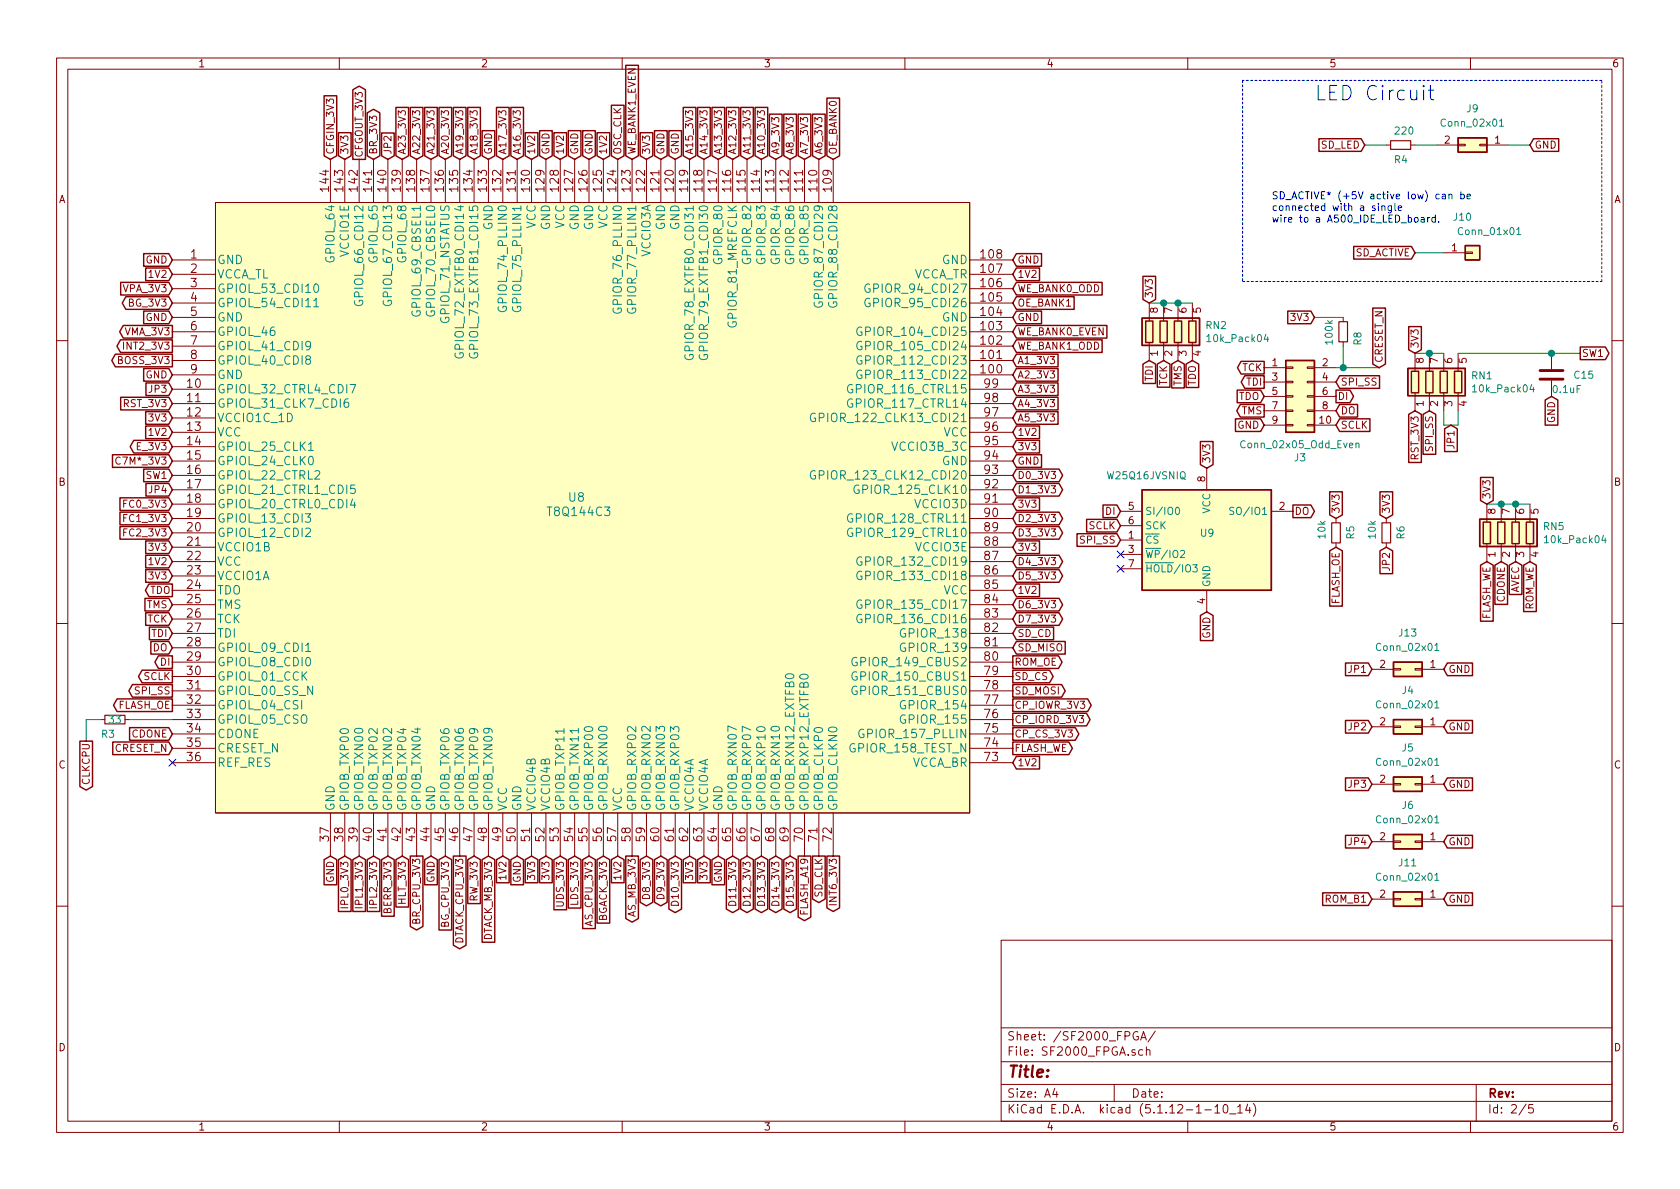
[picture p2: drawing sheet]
EESchema Schematic File Version 4
EELAYER 30 0
EELAYER END
$Descr A4 11693 8268
encoding utf-8
Sheet 2 5
Title ""
Date ""
Rev ""
Comp ""
Comment1 ""
Comment2 ""
Comment3 ""
Comment4 ""
$EndDescr
Text GLabel 600  5150 3    50   Output ~ 0
CLKCPU
Text GLabel 1200 3200 0    50   Input ~ 0
C7M*_3V3
Text GLabel 1200 2400 0    50   Output ~ 0
INT2_3V3
Text GLabel 1200 2500 0    50   Output ~ 0
BOSS_3V3
Text GLabel 1200 3500 0    50   Input ~ 0
FC0_3V3
Text GLabel 1200 3600 0    50   Input ~ 0
FC1_3V3
Text GLabel 1200 3700 0    50   Input ~ 0
FC2_3V3
Text GLabel 3100 1100 1    50   Input ~ 0
A20_3V3
Text GLabel 2900 1100 1    50   Input ~ 0
A22_3V3
Text GLabel 3000 1100 1    50   Input ~ 0
A21_3V3
Text GLabel 5100 1100 1    50   Input ~ 0
A12_3V3
Text GLabel 3900 5950 3    50   Input ~ 0
UDS_3V3
Text GLabel 4000 5950 3    50   Input ~ 0
LDS_3V3
Text GLabel 3300 5950 3    50   Input ~ 0
RW_3V3
Text GLabel 5000 1100 1    50   Input ~ 0
A13_3V3
Text GLabel 3300 1100 1    50   Input ~ 0
A18_3V3
Text GLabel 3200 1100 1    50   Input ~ 0
A19_3V3
Text GLabel 3600 1100 1    50   Input ~ 0
A16_3V3
Text GLabel 3500 1100 1    50   Input ~ 0
A17_3V3
Text GLabel 1200 2000 0    50   Input ~ 0
VPA_3V3
Text GLabel 1200 3100 0    50   BiDi ~ 0
E_3V3
Text GLabel 1200 4200 0    50   Input ~ 0
TMS
Text GLabel 4100 5950 3    50   Input ~ 0
AS_CPU_3V3
Text GLabel 2300 1100 1    50   Input ~ 0
CFGIN_3V3
Text GLabel 2500 1100 1    50   Output ~ 0
CFGOUT_3V3
Text GLabel 2800 5950 3    50   Input ~ 0
HLT_3V3
Text GLabel 2900 5950 3    50   Output ~ 0
BR_CPU_3V3
Text GLabel 3100 5950 3    50   Input ~ 0
BG_CPU_3V3
Text GLabel 3200 5950 3    50   Output ~ 0
DTACK_CPU_3V3
Text GLabel 3400 5950 3    50   Input ~ 0
DTACK_MB_3V3
Text GLabel 4200 5950 3    50   Input ~ 0
BGACK_3V3
Text GLabel 4400 5950 3    50   Output ~ 0
AS_MB_3V3
$Comp
L Connector_Generic:Conn_02x05_Odd_Even J3
U 1 1
P 9000 2750
F 0 "J3" H 9050 2325 50  0000 C CNN
F 1 "Conn_02x05_Odd_Even" H 9050 2416 50  0000 C CNN
F 2 "Connector_PinHeader_2.54mm:PinHeader_2x05_P2.54mm_Vertical" H 9000 2750 50  0001 C CNN
F 3 "~" H 9000 2750 50  0001 C CNN
	1    9000 2750
	1    0    0    -1  
$EndComp
Text GLabel 8800 2550 0    50   Output ~ 0
TCK
Text GLabel 8800 2750 0    50   Input ~ 0
TDO
Text GLabel 8800 2650 0    50   Output ~ 0
TDI
Text GLabel 8800 2850 0    50   Output ~ 0
TMS
Text GLabel 1200 4300 0    50   Input ~ 0
TCK
Text GLabel 1200 4100 0    50   Output ~ 0
TDO
Text GLabel 1200 4400 0    50   Input ~ 0
TDI
Text GLabel 1200 3300 0    50   Input ~ 0
SW1
Text GLabel 9550 5050 0    50   Input ~ 0
JP2
$Comp
L Connector_Generic:Conn_02x01 J4
U 1 1
P 9850 5050
F 0 "J4" H 9900 4800 50  0000 C CNN
F 1 "Conn_02x01" H 9900 4900 50  0000 C CNN
F 2 "Connector_PinHeader_2.00mm:PinHeader_2x01_P2.00mm_Vertical" H 9850 5050 50  0001 C CNN
F 3 "~" H 9850 5050 50  0001 C CNN
	1    9850 5050
	-1   0    0    1   
$EndComp
Text GLabel 10050 5050 2    50   Input ~ 0
GND
Text GLabel 2700 1100 1    50   Input ~ 0
JP2
Text GLabel 1200 2300 0    50   Output ~ 0
VMA_3V3
Text GLabel 4600 5950 3    50   BiDi ~ 0
D9_3V3
Text GLabel 4700 5950 3    50   BiDi ~ 0
D10_3V3
Text GLabel 5100 5950 3    50   BiDi ~ 0
D11_3V3
Text GLabel 5200 5950 3    50   BiDi ~ 0
D12_3V3
Text GLabel 5300 5950 3    50   BiDi ~ 0
D13_3V3
Text GLabel 5400 5950 3    50   BiDi ~ 0
D14_3V3
Text GLabel 5500 5950 3    50   BiDi ~ 0
D15_3V3
Text GLabel 4500 5950 3    50   BiDi ~ 0
D8_3V3
Text GLabel 7050 5200 2    50   Output ~ 0
FLASH_WE
Text GLabel 5700 5950 3    50   Output ~ 0
SD_CLK
Text GLabel 7050 4400 2    50   Input ~ 0
SD_CD
Text GLabel 7050 3300 2    50   BiDi ~ 0
D0_3V3
Text GLabel 7050 3400 2    50   BiDi ~ 0
D1_3V3
Text GLabel 7050 3600 2    50   BiDi ~ 0
D2_3V3
Text GLabel 7050 3700 2    50   BiDi ~ 0
D3_3V3
Text GLabel 7050 3900 2    50   BiDi ~ 0
D4_3V3
Text GLabel 7050 4000 2    50   BiDi ~ 0
D5_3V3
Text GLabel 7050 4200 2    50   BiDi ~ 0
D6_3V3
Text GLabel 7050 4300 2    50   BiDi ~ 0
D7_3V3
Text GLabel 7050 2900 2    50   Input ~ 0
A5_3V3
Text GLabel 5700 1100 1    50   Input ~ 0
A6_3V3
Text GLabel 7050 2800 2    50   Input ~ 0
A4_3V3
Text GLabel 7050 2700 2    50   Input ~ 0
A3_3V3
Text GLabel 2800 1100 1    50   Input ~ 0
A23_3V3
Text GLabel 7050 2600 2    50   Input ~ 0
A2_3V3
Text GLabel 7050 2500 2    50   Input ~ 0
A1_3V3
Text GLabel 5600 5950 3    50   Output ~ 0
FLASH_A19
Text GLabel 7050 2100 2    50   Input ~ 0
OE_BANK1
Text GLabel 5800 5950 3    50   Output ~ 0
INT6_3V3
Text GLabel 7050 2400 2    50   Input ~ 0
WE_BANK1_ODD
Text GLabel 5800 1100 1    50   Input ~ 0
OE_BANK0
Text GLabel 7050 2300 2    50   Input ~ 0
WE_BANK0_EVEN
Text GLabel 7050 2000 2    50   Input ~ 0
WE_BANK0_ODD
$Comp
L Connector_Generic:Conn_02x01 J11
U 1 1
P 9850 6250
F 0 "J11" H 9900 6000 50  0000 C CNN
F 1 "Conn_02x01" H 9900 6100 50  0000 C CNN
F 2 "Connector_PinHeader_2.00mm:PinHeader_2x01_P2.00mm_Vertical" H 9850 6250 50  0001 C CNN
F 3 "~" H 9850 6250 50  0001 C CNN
	1    9850 6250
	-1   0    0    1   
$EndComp
Text GLabel 10050 6250 2    50   Input ~ 0
GND
Text GLabel 1200 4900 0    50   Output ~ 0
FLASH_OE
Text GLabel 9550 5850 0    50   Input ~ 0
JP4
$Comp
L Connector_Generic:Conn_02x01 J6
U 1 1
P 9850 5850
F 0 "J6" H 9900 5600 50  0000 C CNN
F 1 "Conn_02x01" H 9900 5700 50  0000 C CNN
F 2 "Connector_PinHeader_2.00mm:PinHeader_2x01_P2.00mm_Vertical" H 9850 5850 50  0001 C CNN
F 3 "~" H 9850 5850 50  0001 C CNN
	1    9850 5850
	-1   0    0    1   
$EndComp
Text GLabel 10050 5850 2    50   Input ~ 0
GND
Text GLabel 1200 2100 0    50   BiDi ~ 0
BG_3V3
Text GLabel 8800 2950 0    50   Input ~ 0
GND
Text GLabel 2700 5950 3    50   Input ~ 0
BERR_3V3
Text GLabel 2400 5950 3    50   Input ~ 0
IPL0_3V3
Text GLabel 2500 5950 3    50   Input ~ 0
IPL1_3V3
Text GLabel 2600 5950 3    50   Input ~ 0
IPL2_3V3
Text GLabel 5600 1100 1    50   Input ~ 0
A7_3V3
Text GLabel 5500 1100 1    50   Input ~ 0
A8_3V3
Text GLabel 5400 1100 1    50   Input ~ 0
A9_3V3
Text GLabel 5300 1100 1    50   Input ~ 0
A10_3V3
Text GLabel 5200 1100 1    50   Input ~ 0
A11_3V3
Text GLabel 4900 1100 1    50   Input ~ 0
A14_3V3
Text GLabel 4800 1100 1    50   Input ~ 0
A15_3V3
$Comp
L Device:R_Small R?
U 1 1
P 800 5000
AR Path="/6302BBCE" Ref="R?"  Part="1" 
AR Path="/620D263D/6302BBCE" Ref="R3"  Part="1" 
F 0 "R3" V 900 4900 50  0000 L CNN
F 1 "33" V 800 4950 50  0000 L CNN
F 2 "Resistor_SMD:R_0805_2012Metric_Pad1.15x1.40mm_HandSolder" H 800 5000 50  0001 C CNN
F 3 "~" H 800 5000 50  0001 C CNN
	1    800  5000
	0    1    1    0   
$EndComp
Text GLabel 1200 2800 0    50   Input ~ 0
RST_3V3
Text GLabel 1200 5100 0    50   Input ~ 0
CDONE
Text GLabel 2600 1100 1    50   BiDi ~ 0
BR_3V3
Text GLabel 1200 1800 0    50   Input ~ 0
GND
Text GLabel 1200 2200 0    50   Input ~ 0
GND
Text GLabel 1200 2600 0    50   Input ~ 0
GND
Text GLabel 2300 5950 3    50   Input ~ 0
GND
Text GLabel 3000 5950 3    50   Input ~ 0
GND
Text GLabel 3600 5950 3    50   Input ~ 0
GND
Text GLabel 5000 5950 3    50   Input ~ 0
GND
Text GLabel 7050 3200 2    50   Input ~ 0
GND
Text GLabel 7050 2200 2    50   Input ~ 0
GND
Text GLabel 7050 1800 2    50   Input ~ 0
GND
Text GLabel 4700 1100 1    50   Input ~ 0
GND
Text GLabel 4600 1100 1    50   Input ~ 0
GND
Text GLabel 4100 1100 1    50   Input ~ 0
GND
Text GLabel 4000 1100 1    50   Input ~ 0
GND
Text GLabel 3800 1100 1    50   Input ~ 0
GND
Text GLabel 3400 1100 1    50   Input ~ 0
GND
$Comp
L SF2000:T8Q144C3 U8
U 1 1
P 4000 3500
F 0 "U8" H 3950 3550 60  0000 L CNN
F 1 "T8Q144C3" H 3800 3450 60  0000 L CNN
F 2 "Package_QFP:LQFP-144_20x20mm_P0.5mm" H 4000 3450 60  0001 C CNN
F 3 "" H 750 5200 60  0001 C CNN
	1    4000 3500
	1    0    0    -1  
$EndComp
Text GLabel 1200 1900 0    50   Input ~ 0
1V2
Text GLabel 7050 5300 2    50   Input ~ 0
1V2
Text GLabel 7050 1900 2    50   Input ~ 0
1V2
Text GLabel 1200 3000 0    50   Input ~ 0
1V2
Text GLabel 1200 3900 0    50   Input ~ 0
1V2
Text GLabel 3500 5950 3    50   Input ~ 0
1V2
Text GLabel 7050 4100 2    50   Input ~ 0
1V2
Text GLabel 7050 3000 2    50   Input ~ 0
1V2
Text GLabel 3900 1100 1    50   Input ~ 0
1V2
Text GLabel 3700 1100 1    50   Input ~ 0
1V2
Text GLabel 4200 1100 1    50   Input ~ 0
1V2
Text GLabel 1200 2900 0    50   Input ~ 0
3V3
Text GLabel 1200 3800 0    50   Input ~ 0
3V3
Text GLabel 1200 4000 0    50   Input ~ 0
3V3
Text GLabel 3700 5950 3    50   Input ~ 0
3V3
Text GLabel 4300 5950 3    50   Input ~ 0
1V2
Text GLabel 3800 5950 3    50   Input ~ 0
3V3
Text GLabel 4800 5950 3    50   Input ~ 0
3V3
Text GLabel 4900 5950 3    50   Input ~ 0
3V3
Text GLabel 7050 3800 2    50   Input ~ 0
3V3
Text GLabel 7050 3500 2    50   Input ~ 0
3V3
Text GLabel 7050 3100 2    50   Input ~ 0
3V3
Text GLabel 4500 1100 1    50   Input ~ 0
3V3
Text GLabel 2400 1100 1    50   Input ~ 0
3V3
Text GLabel 4300 1100 1    50   Input ~ 0
OSC_CLK
Text GLabel 1200 5200 0    50   Input ~ 0
CRESET_N
Text GLabel 9600 2550 1    50   Input ~ 0
CRESET_N
NoConn ~ 1200 5300
Text GLabel 1200 4800 0    50   Output ~ 0
SPI_SS
Text GLabel 1200 4500 0    50   Input ~ 0
DO
Text GLabel 1200 4600 0    50   Output ~ 0
DI
Text GLabel 1200 4700 0    50   Output ~ 0
SCLK
Wire Wire Line
	600  5000 600  5150
Text GLabel 9300 2650 2    50   Input ~ 0
SPI_SS
$Comp
L Memory_Flash:AT25SF081-SSHD-X U9
U 1 1
P 8400 3750
F 0 "U9" H 8350 3800 50  0000 L CNN
F 1 "W25Q16JVSNIQ" H 7700 4200 50  0000 L CNN
F 2 "Package_SO:SOIC-8_3.9x4.9mm_P1.27mm" H 8400 3150 50  0001 C CNN
F 3 "https://www.mouser.com/datasheet/2/949/w25q16jv_spi_revg_03222018_plus-1489727.pdf" H 8400 3750 50  0001 C CNN
	1    8400 3750
	1    0    0    -1  
$EndComp
NoConn ~ 7800 3850
NoConn ~ 7800 3950
Text GLabel 8400 3250 1    50   Input ~ 0
3V3
Text GLabel 7800 3750 0    50   Input ~ 0
SPI_SS
Text GLabel 7800 3650 0    50   Input ~ 0
SCLK
Text GLabel 8400 4250 3    50   Input ~ 0
GND
Text GLabel 7800 3550 0    50   Input ~ 0
DI
Text GLabel 9000 3550 2    50   Output ~ 0
DO
Wire Wire Line
	900  5000 1200 5000
Wire Wire Line
	700  5000 600  5000
Text GLabel 7050 4700 2    50   Output ~ 0
SD_CS
$Comp
L Device:R_Small R?
U 1 1
P 9750 1000
AR Path="/625C5BBC" Ref="R?"  Part="1" 
AR Path="/620D263D/625C5BBC" Ref="R4"  Part="1" 
F 0 "R4" V 9850 950 50  0000 L CNN
F 1 "220" V 9650 950 50  0000 L CNN
F 2 "Resistor_SMD:R_0805_2012Metric_Pad1.15x1.40mm_HandSolder" H 9750 1000 50  0001 C CNN
F 3 "~" H 9750 1000 50  0001 C CNN
	1    9750 1000
	0    1    1    0   
$EndComp
$Comp
L Connector_Generic:Conn_02x01 J9
U 1 1
P 10300 1000
F 0 "J9" H 10350 750 50  0000 C CNN
F 1 "Conn_02x01" H 10350 850 50  0000 C CNN
F 2 "Connector_PinHeader_2.54mm:PinHeader_2x01_P2.54mm_Vertical" H 10300 1000 50  0001 C CNN
F 3 "~" H 10300 1000 50  0001 C CNN
	1    10300 1000
	-1   0    0    1   
$EndComp
Wire Wire Line
	9850 1000 10000 1000
Text GLabel 10650 1000 2    50   Input ~ 0
GND
$Comp
L Connector_Generic:Conn_01x01 J10
U 1 1
P 10250 1750
F 0 "J10" H 10250 2000 50  0000 R CNN
F 1 "Conn_01x01" H 10600 1900 50  0000 R CNN
F 2 "Connector_PinHeader_2.54mm:PinHeader_1x01_P2.54mm_Horizontal" H 10250 1750 50  0001 C CNN
F 3 "~" H 10250 1750 50  0001 C CNN
	1    10250 1750
	1    0    0    -1  
$EndComp
Text GLabel 9850 1750 0    50   Input ~ 0
SD_ACTIVE
$Comp
L Device:R_Small R?
U 1 1
P 9350 2300
AR Path="/68C712CB" Ref="R?"  Part="1" 
AR Path="/620D263D/68C712CB" Ref="R8"  Part="1" 
F 0 "R8" V 9450 2200 50  0000 L CNN
F 1 "100k" V 9250 2200 50  0000 L CNN
F 2 "Resistor_SMD:R_0805_2012Metric_Pad1.20x1.40mm_HandSolder" H 9350 2300 50  0001 C CNN
F 3 "~" H 9350 2300 50  0001 C CNN
	1    9350 2300
	1    0    0    -1  
$EndComp
Text GLabel 9150 2200 0    50   Input ~ 0
3V3
Text GLabel 9300 3800 3    50   Input ~ 0
FLASH_OE
Text GLabel 10350 3900 3    50   Input ~ 0
FLASH_WE
Text GLabel 10450 3900 3    50   Input ~ 0
CDONE
Wire Wire Line
	10550 3500 10650 3500
Connection ~ 10550 3500
Wire Wire Line
	10450 3500 10550 3500
Connection ~ 10450 3500
Wire Wire Line
	10350 3500 10450 3500
$Comp
L Device:R_Pack04 RN?
U 1 1
P 10550 3700
AR Path="/62892CF3/67FCD62D" Ref="RN?"  Part="1" 
AR Path="/621DFEC4/67FCD62D" Ref="RN?"  Part="1" 
AR Path="/620D263D/67FCD62D" Ref="RN5"  Part="1" 
F 0 "RN5" H 10738 3746 50  0000 L CNN
F 1 "10k_Pack04" H 10738 3655 50  0000 L CNN
F 2 "SF2000:RESCAF80P320X160X60-8N" V 10825 3700 50  0001 C CNN
F 3 "~" H 10550 3700 50  0001 C CNN
	1    10550 3700
	1    0    0    -1  
$EndComp
Text GLabel 10350 3500 1    50   Input ~ 0
3V3
Text GLabel 10550 3900 3    50   Input ~ 0
AVEC
$Comp
L Device:R_Small R?
U 1 1
P 9650 3700
AR Path="/626987D6" Ref="R?"  Part="1" 
AR Path="/620D263D/626987D6" Ref="R6"  Part="1" 
F 0 "R6" V 9750 3650 50  0000 L CNN
F 1 "10k" V 9550 3650 50  0000 L CNN
F 2 "Resistor_SMD:R_0805_2012Metric_Pad1.15x1.40mm_HandSolder" H 9650 3700 50  0001 C CNN
F 3 "~" H 9650 3700 50  0001 C CNN
	1    9650 3700
	1    0    0    -1  
$EndComp
Text GLabel 9650 3600 1    50   Input ~ 0
3V3
$Comp
L Device:R_Small R?
U 1 1
P 9300 3700
AR Path="/6314ED20" Ref="R?"  Part="1" 
AR Path="/620D263D/6314ED20" Ref="R5"  Part="1" 
F 0 "R5" V 9400 3650 50  0000 L CNN
F 1 "10k" V 9200 3650 50  0000 L CNN
F 2 "Resistor_SMD:R_0805_2012Metric_Pad1.15x1.40mm_HandSolder" H 9300 3700 50  0001 C CNN
F 3 "~" H 9300 3700 50  0001 C CNN
	1    9300 3700
	1    0    0    -1  
$EndComp
Text GLabel 9300 3600 1    50   Input ~ 0
3V3
$Comp
L Device:R_Pack04 RN1
U 1 1
P 10050 2650
F 0 "RN1" H 10238 2696 50  0000 L CNN
F 1 "10k_Pack04" H 10238 2605 50  0000 L CNN
F 2 "SF2000:RESCAF80P320X160X60-8N" V 10325 2650 50  0001 C CNN
F 3 "~" H 10050 2650 50  0001 C CNN
	1    10050 2650
	1    0    0    -1  
$EndComp
Text GLabel 11000 2450 2    50   Output ~ 0
SW1
Text GLabel 10800 2750 3    50   Input ~ 0
GND
$Comp
L Device:C C?
U 1 1
P 10800 2600
AR Path="/624A6DA8" Ref="C?"  Part="1" 
AR Path="/620D263D/624A6DA8" Ref="C15"  Part="1" 
F 0 "C15" H 10950 2600 50  0000 L CNN
F 1 "0.1uF" H 10800 2500 50  0000 L CNN
F 2 "Capacitor_SMD:C_0805_2012Metric_Pad1.15x1.40mm_HandSolder" H 10838 2450 50  0001 C CNN
F 3 "~" H 10800 2600 50  0001 C CNN
	1    10800 2600
	1    0    0    -1  
$EndComp
Text GLabel 9850 2850 3    50   Input ~ 0
RST_3V3
Connection ~ 9950 2450
Wire Wire Line
	9950 2450 9850 2450
Wire Wire Line
	10050 2450 9950 2450
Text GLabel 9950 2850 3    50   Input ~ 0
SPI_SS
Wire Wire Line
	10050 2850 10050 2950
Wire Wire Line
	10050 2950 10150 2950
Wire Wire Line
	10150 2950 10150 2850
Wire Wire Line
	10150 2450 10800 2450
Text GLabel 9850 2450 1    50   Input ~ 0
3V3
Text GLabel 8000 2500 3    50   Input ~ 0
TDI
Text GLabel 8300 2500 3    50   Input ~ 0
TDO
Text GLabel 8100 2500 3    50   Input ~ 0
TCK
Text GLabel 8200 2500 3    50   Input ~ 0
TMS
Wire Wire Line
	8200 2100 8300 2100
Connection ~ 8200 2100
Wire Wire Line
	8100 2100 8200 2100
Connection ~ 8100 2100
Wire Wire Line
	8000 2100 8100 2100
Text GLabel 8000 2100 1    50   Input ~ 0
3V3
$Comp
L Device:R_Pack04 RN2
U 1 1
P 8200 2300
F 0 "RN2" H 8388 2346 50  0000 L CNN
F 1 "10k_Pack04" H 8388 2255 50  0000 L CNN
F 2 "SF2000:RESCAF80P320X160X60-8N" V 8475 2300 50  0001 C CNN
F 3 "~" H 8200 2300 50  0001 C CNN
	1    8200 2300
	1    0    0    -1  
$EndComp
Wire Notes Line
	11150 550  8650 550 
Text GLabel 10650 3900 3    50   Input ~ 0
ROM_WE
Text Notes 9150 700  0    100  ~ 0
LED Circuit
Text GLabel 7050 4900 2    50   Output ~ 0
CP_IOWR_3V3
Text GLabel 7050 5000 2    50   Output ~ 0
CP_IORD_3V3
Text GLabel 7050 5100 2    50   Output ~ 0
CP_CS_3V3
Wire Wire Line
	9300 2550 9350 2550
Wire Wire Line
	9150 2200 9350 2200
Wire Wire Line
	9350 2400 9350 2550
Connection ~ 9350 2550
Wire Wire Line
	9350 2550 9600 2550
Text GLabel 7050 4600 2    50   Output ~ 0
ROM_OE
Text GLabel 9550 6250 0    50   Input ~ 0
ROM_B1
Text GLabel 1200 3400 0    50   Input ~ 0
JP4
Text GLabel 9650 3800 3    50   Input ~ 0
JP2
Text GLabel 1200 2700 0    50   Input ~ 0
JP3
$Comp
L Connector_Generic:Conn_02x01 J5
U 1 1
P 9850 5450
F 0 "J5" H 9900 5200 50  0000 C CNN
F 1 "Conn_02x01" H 9900 5300 50  0000 C CNN
F 2 "Connector_PinHeader_2.00mm:PinHeader_2x01_P2.00mm_Vertical" H 9850 5450 50  0001 C CNN
F 3 "~" H 9850 5450 50  0001 C CNN
	1    9850 5450
	-1   0    0    1   
$EndComp
Text GLabel 9550 5450 0    50   Input ~ 0
JP3
Text GLabel 10050 5450 2    50   Input ~ 0
GND
Wire Wire Line
	10800 2450 11000 2450
Connection ~ 10800 2450
Wire Wire Line
	9850 1750 10050 1750
Text GLabel 9500 1000 0    50   Input ~ 0
SD_LED
Text GLabel 7050 4800 2    50   Output ~ 0
SD_MOSI
Text GLabel 7050 4500 2    50   Input ~ 0
SD_MISO
Wire Wire Line
	9500 1000 9650 1000
Wire Wire Line
	10500 1000 10650 1000
Text Notes 8850 1550 0    50   ~ 0
SD_ACTIVE* (+5V active low) can be \nconnected with a single \nwire to a A500_IDE_LED_board.
Wire Notes Line
	8650 550  8650 1950
Wire Notes Line
	8650 1950 11150 1950
Wire Notes Line
	11150 1950 11150 550 
Text GLabel 9550 4650 0    50   Input ~ 0
JP1
$Comp
L Connector_Generic:Conn_02x01 J13
U 1 1
P 9850 4650
F 0 "J13" H 9900 4400 50  0000 C CNN
F 1 "Conn_02x01" H 9900 4500 50  0000 C CNN
F 2 "Connector_PinHeader_2.54mm:PinHeader_2x01_P2.54mm_Vertical" H 9850 4650 50  0001 C CNN
F 3 "~" H 9850 4650 50  0001 C CNN
	1    9850 4650
	-1   0    0    1   
$EndComp
Text GLabel 10050 4650 2    50   Input ~ 0
GND
Text GLabel 10100 2950 3    50   Input ~ 0
JP1
Text GLabel 4400 1100 1    50   Input ~ 0
WE_BANK1_EVEN
Text GLabel 9300 2950 2    50   Input ~ 0
SCLK
Text GLabel 9300 2750 2    50   Output ~ 0
DI
Text GLabel 9300 2850 2    50   Input ~ 0
DO
$EndSCHEMATC
